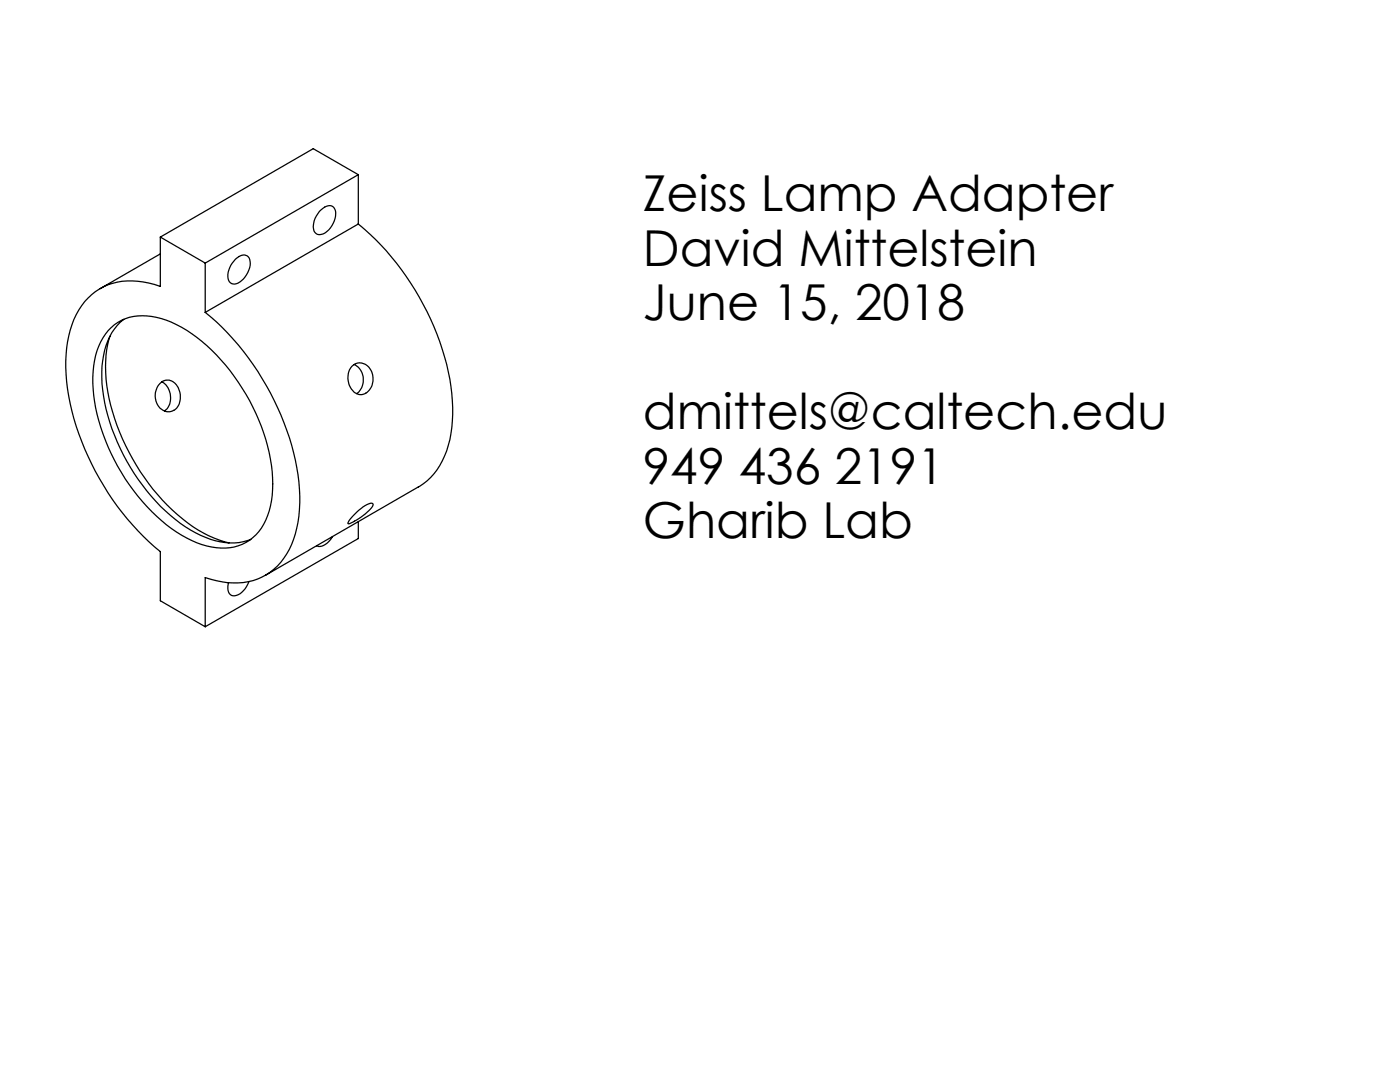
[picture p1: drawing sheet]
<svg xmlns="http://www.w3.org/2000/svg" width="279mm" height="216mm" viewBox="0 0 279 216" stroke-linecap="round" stroke-linejoin="round" font-family="sans-serif">
<g fill="none" stroke="#000" stroke-width=".25">
<path d="M71.5 34.9l-30.5 17.6M71.5 34.9v9.8M71.5 34.9l-9-5.2-30.5 17.6M32 47.3v9.8a13.9 13.9 0 0 0-13 1.1 15.7 15.7 0 0 0-5.7 11.3 43 43 0 0 0 5 23 52.4 52.4 0 0 0 13.7 17.6v9.8l9 5.2M32 50.7l-12 6.9M32 47.3l9 5.2M41 52.5v9.8M47 51.7a1.71 1.71 0 0 1 2.7-.2 4.4 4.4 0 0 1-2.9 5.2 1.46 1.46 0 0 1-1.3-1.9l.6-1.9zM63.7 42.2a2.31 2.31 0 0 1 2.7-1 3 3 0 0 1-.1 3.8 2.89 2.89 0 0 1-3 1.7 2.22 2.22 0 0 1-.6-2.7zM71.5 44.7a53.5 53.5 0 0 1 18.7 33.9 23.5 23.5 0 0 1-2.4 14.3 11.6 11.6 0 0 1-4.3 4.3l-30.5 17.6M71.5 44.7l-30.5 17.6M21.9 67.1a25.6 25.6 0 0 0 .6 15.1 43.6 43.6 0 0 0 16 22.9l3.1 1.8 2.1 .8 2 .6"/>
<path d="M22.2 65.4a9.9 9.9 0 0 1 10-1.8 29.2 29.2 0 0 1 13.7 10.3 38.8 38.8 0 0 1 8.5 22.7 14.5 14.5 0 0 1-3.3 10.1 9.7 9.7 0 0 1-9.9 2.2 27.9 27.9 0 0 1-13.7-9.9 39.8 39.8 0 0 1-9-22.6 15.2 15.2 0 0 1 3.1-10.4zM24.7 63.7a11.5 11.5 0 0 0-4.2 8.3 32.2 32.2 0 0 0 3.5 17.5 38.3 38.3 0 0 0 14 16.3 14.7 14.7 0 0 0 10.5 2.3l1.6-.5M31.9 76.5a2.15 2.15 0 0 1 3.7 .8 3.5 3.5 0 0 1-.9 4.6 2.7 2.7 0 0 1-3.7-2.8 3.8 3.8 0 0 1 .9-2.6zM32.3 76.2a3.7 3.7 0 0 1 .5 5.8M41 62.3a53.5 53.5 0 0 1 18.7 33.9 23.1 23.1 0 0 1-2.5 14.3 11.9 11.9 0 0 1-12.9 5.6l-3.3-.8v9.8M70.2 73.2a2.48 2.48 0 0 1 2.6-.6 2.48 2.48 0 0 1 1.6 2.2 3.2 3.2 0 0 1-2.2 3.9 3.1 3.1 0 0 1-2.7-3.7l.2-1zM70.7 72.7a3.5 3.5 0 0 1 .5 5.9M49.7 116a4 4 0 0 1-3.2 2.9 1.73 1.73 0 0 1-1-2.4l.1-.2M66.4 107.1a3.4 3.4 0 0 1-2.8 1.9l-.4-.1M71.3 102.1a5 5 0 0 1 3-1.7l.2 .2a7.4 7.4 0 0 1-3.4 3.2l-1.4 .7h-.2a3.3 3.3 0 0 1 1.4-2zM71.5 104.1v3.4l-30.5 17.6"/>
</g>
<g font-size="9.9">
<text x="128.3" y="42.1">Zeiss Lamp Adapter</text>
<text x="128.3" y="53">David Mittelstein</text>
<text x="128.3" y="63.9">June 15, 2018</text>
<text x="128.3" y="85.6">dmittels@caltech.edu</text>
<text x="128.3" y="96.5">949 436 2191</text>
<text x="128.3" y="107.4">Gharib Lab</text>
</g>
</svg>
